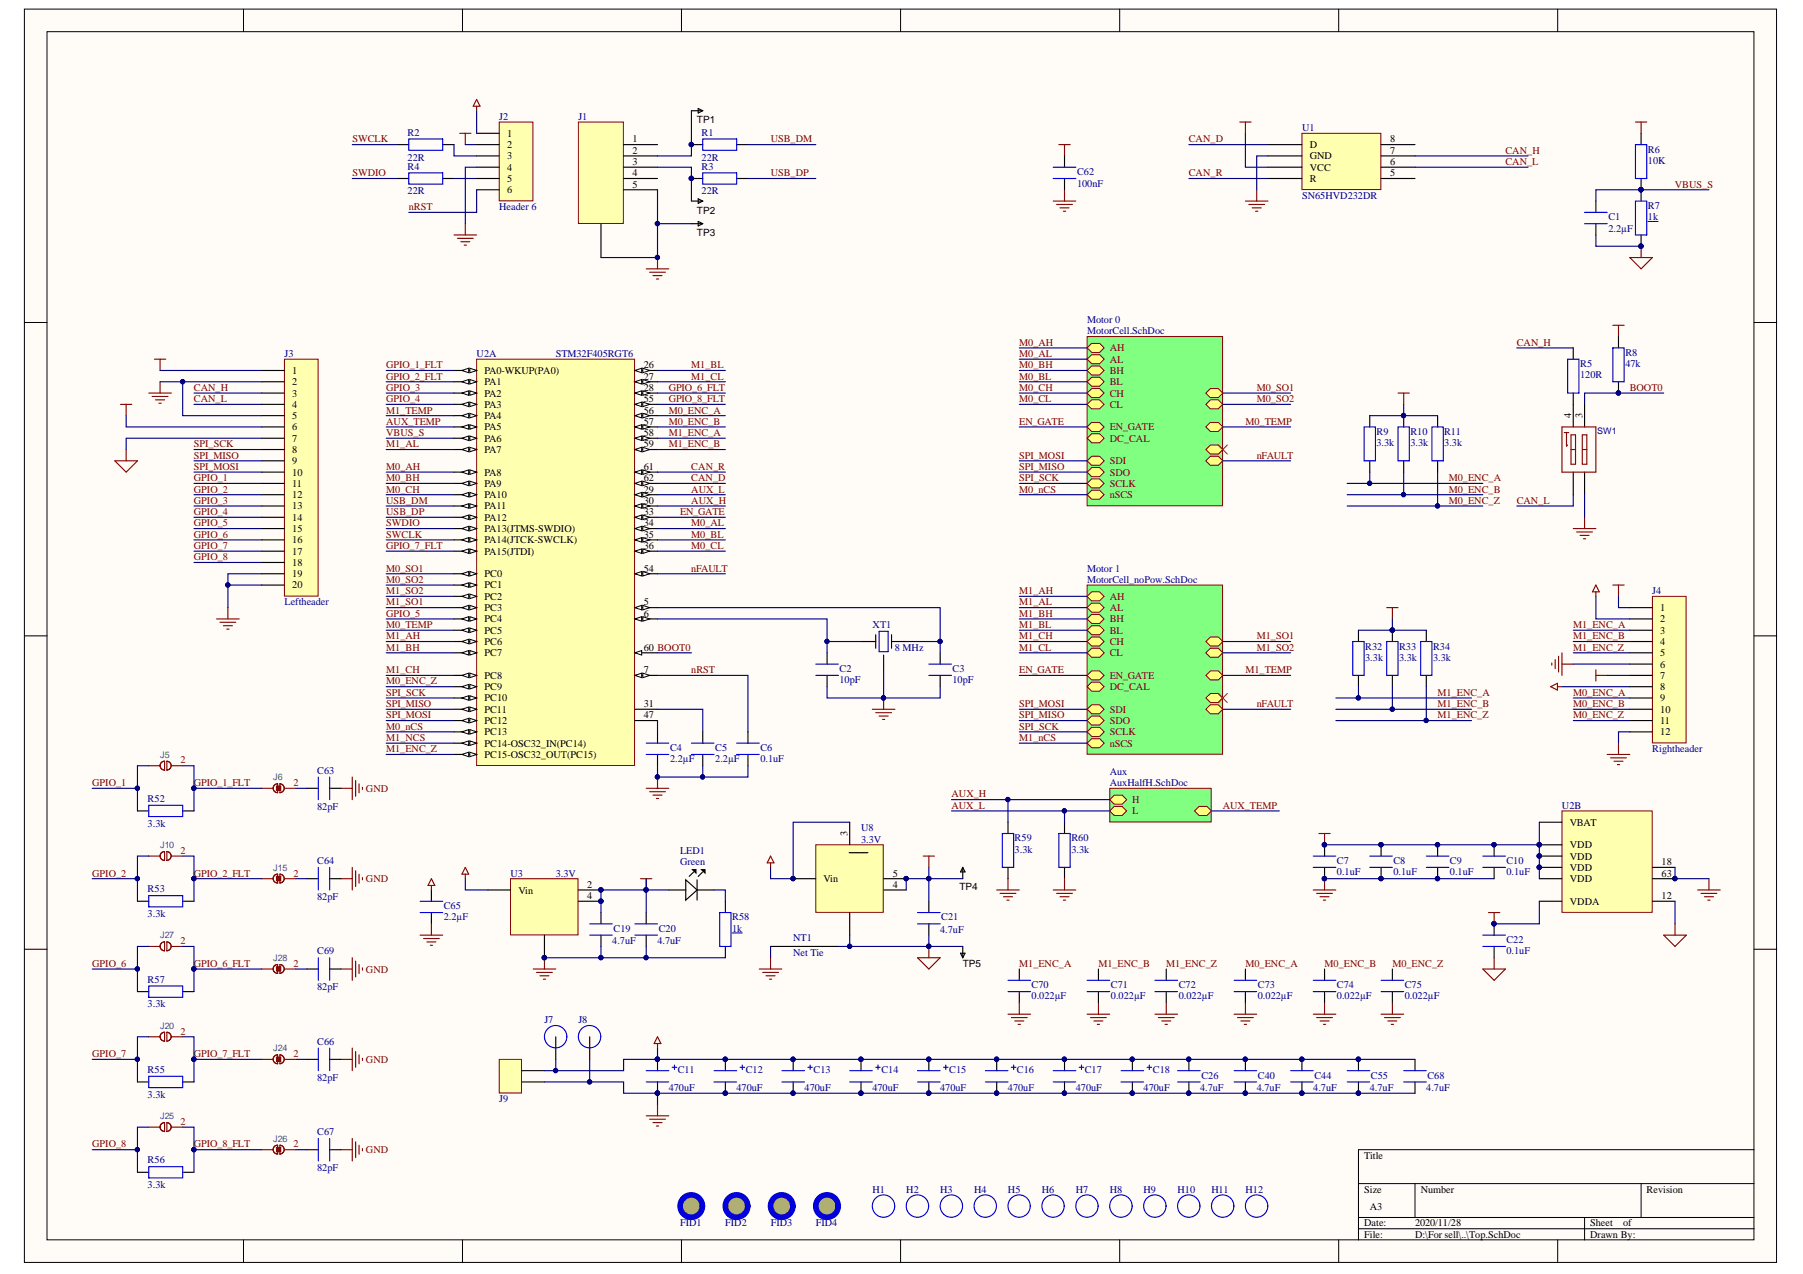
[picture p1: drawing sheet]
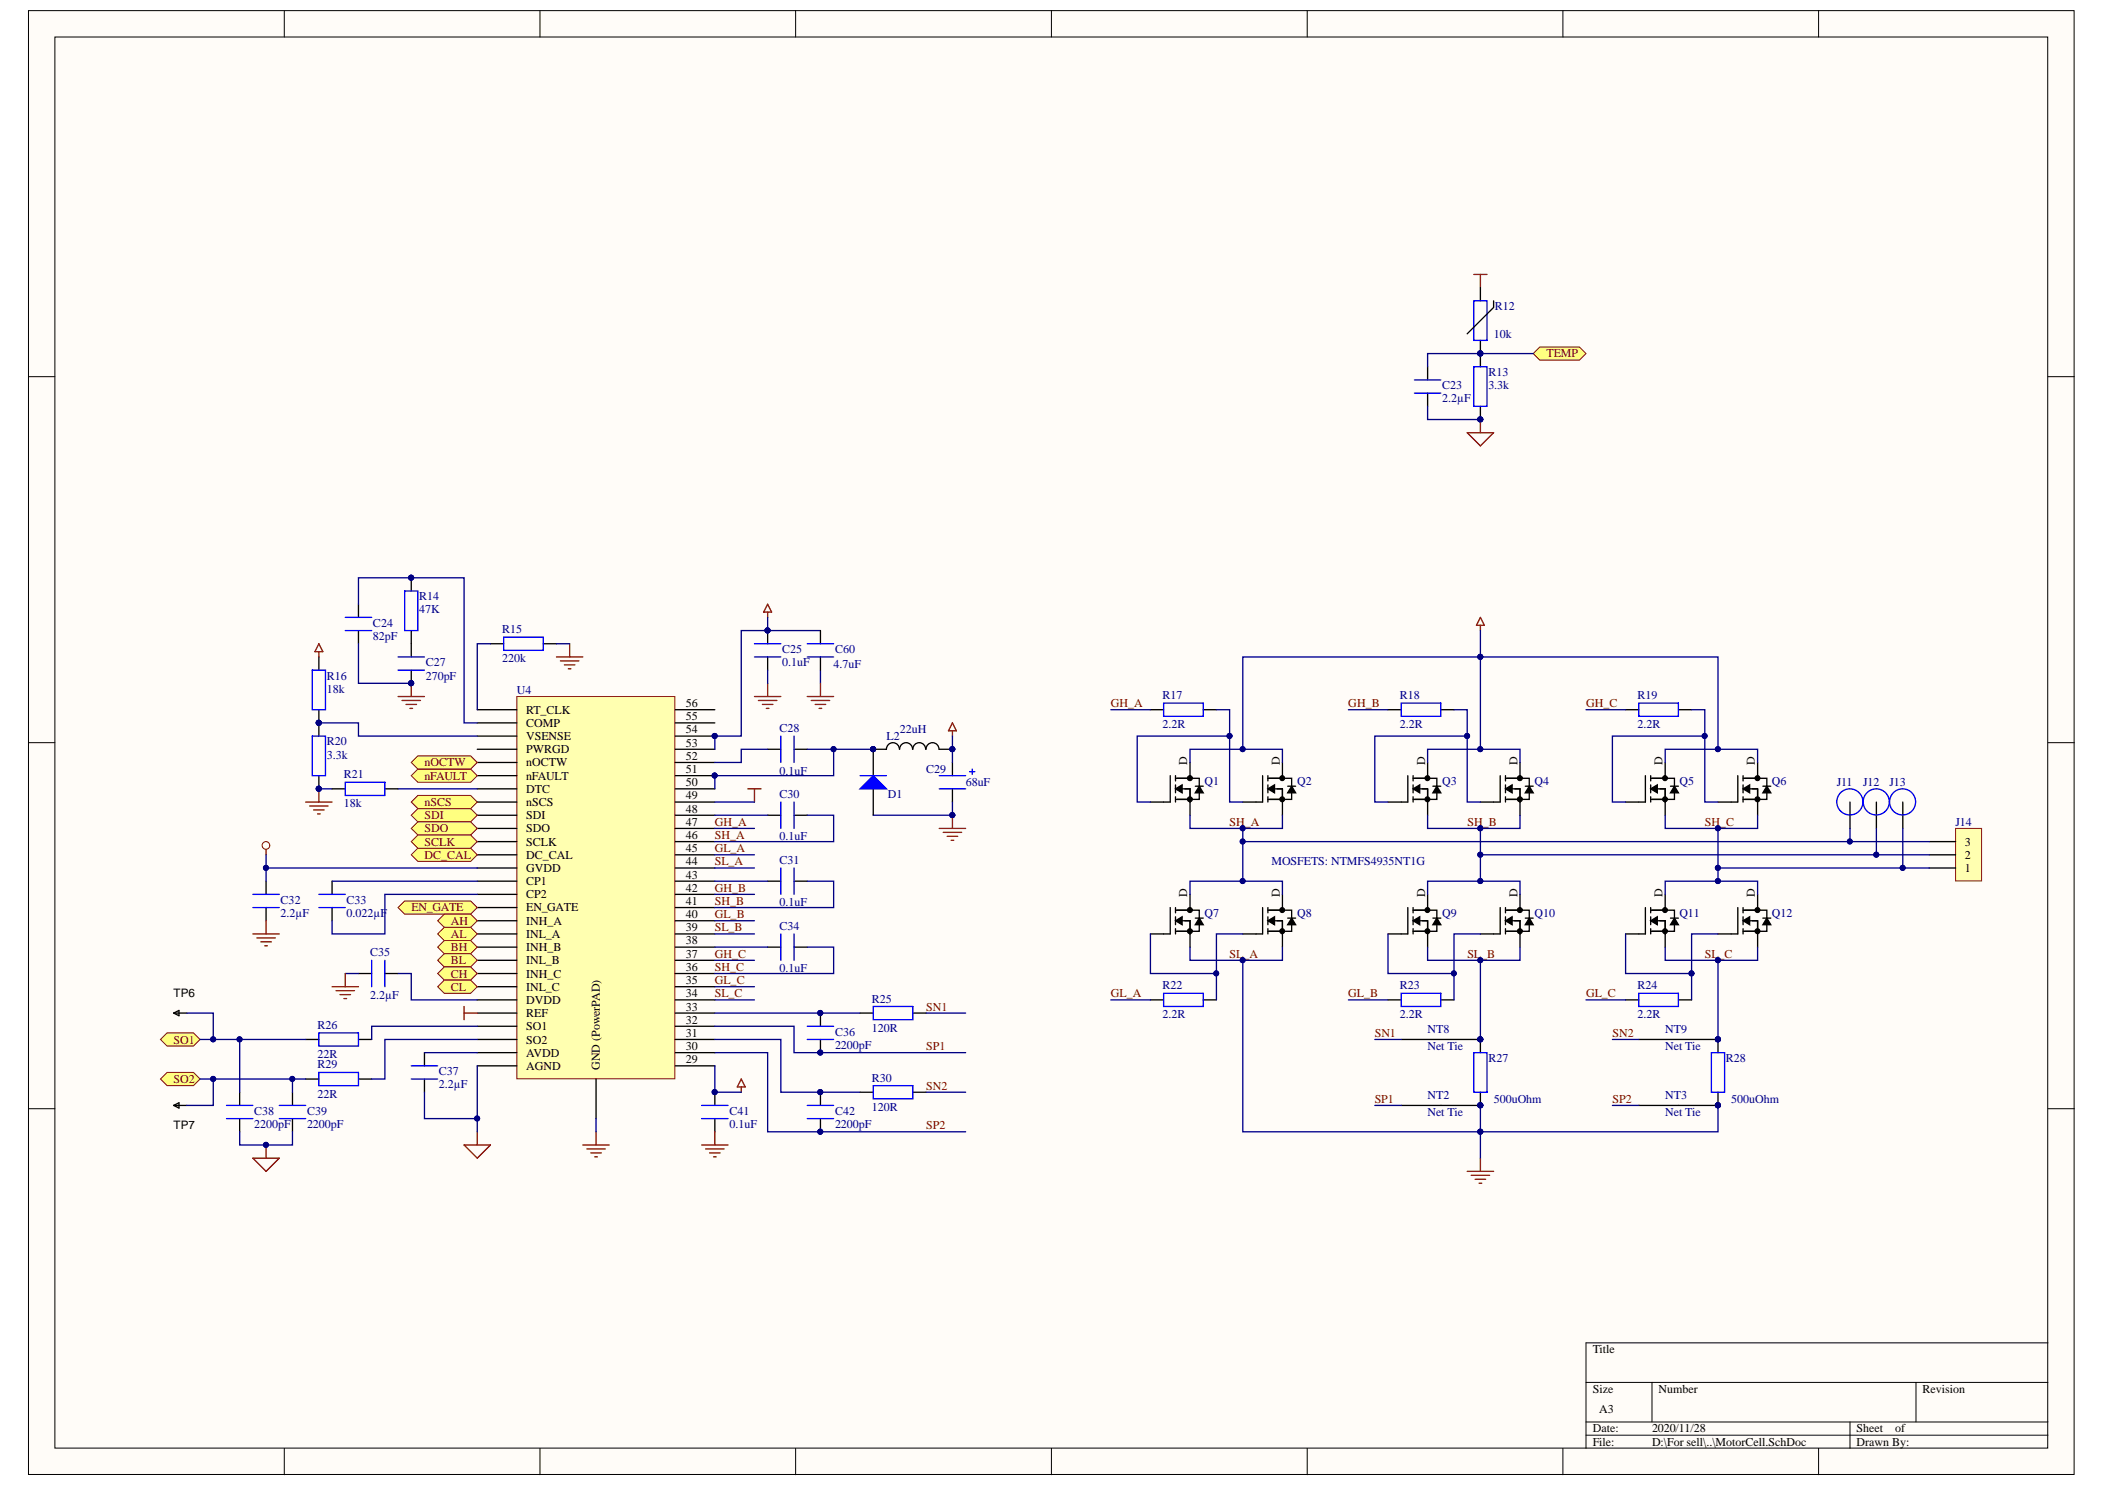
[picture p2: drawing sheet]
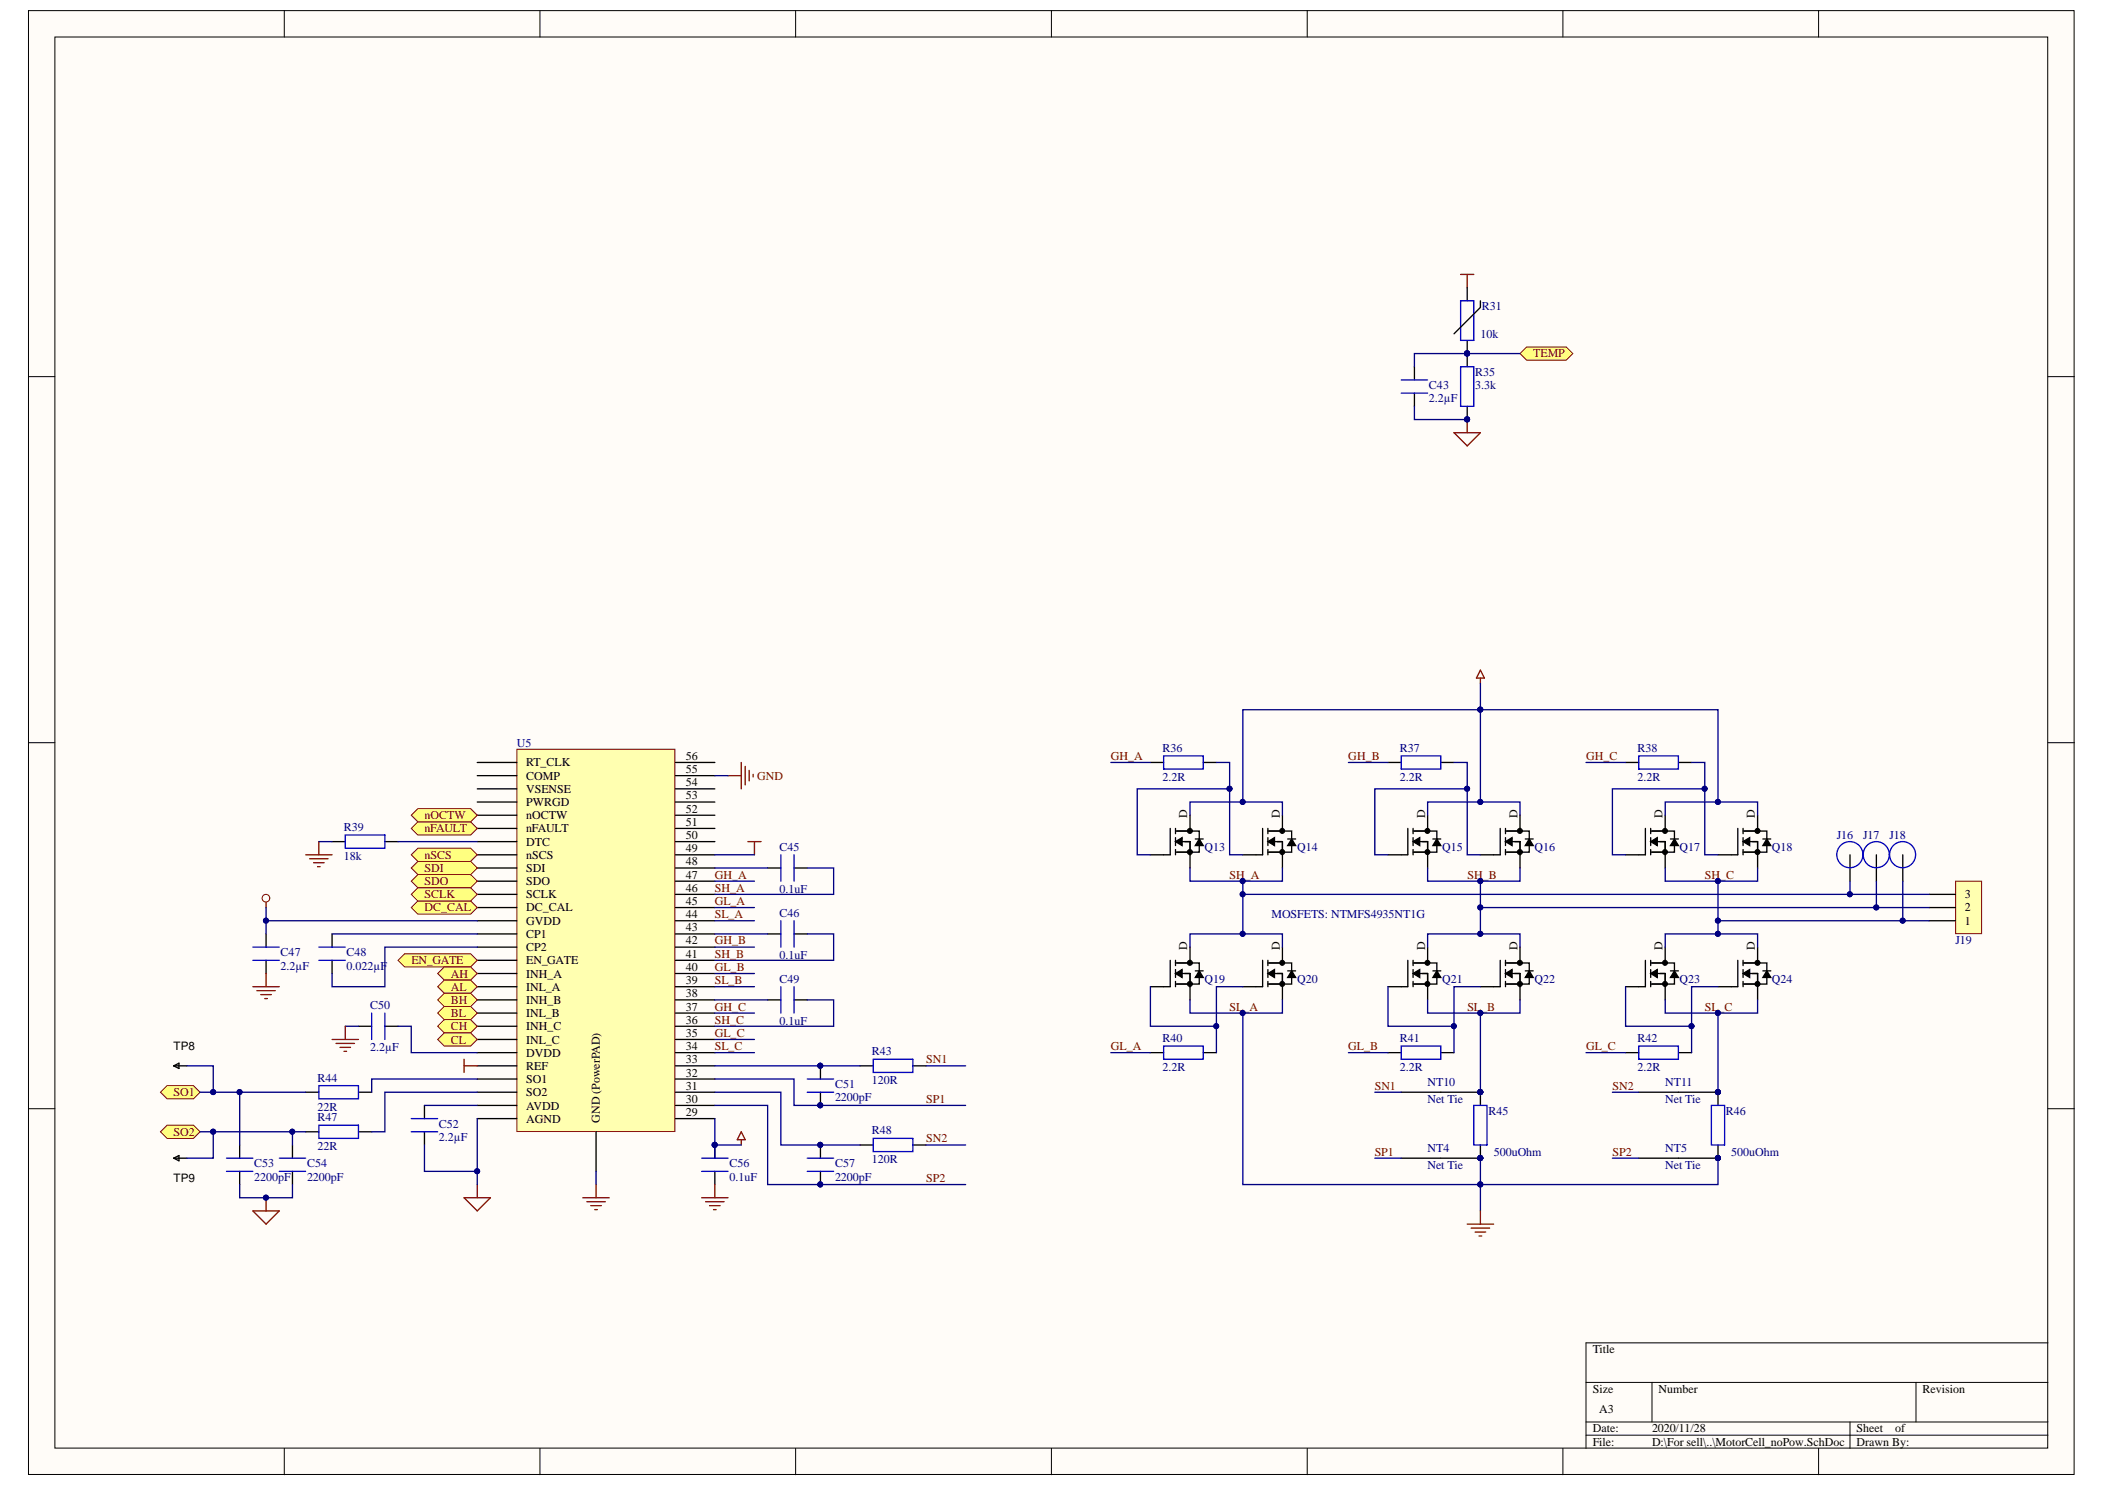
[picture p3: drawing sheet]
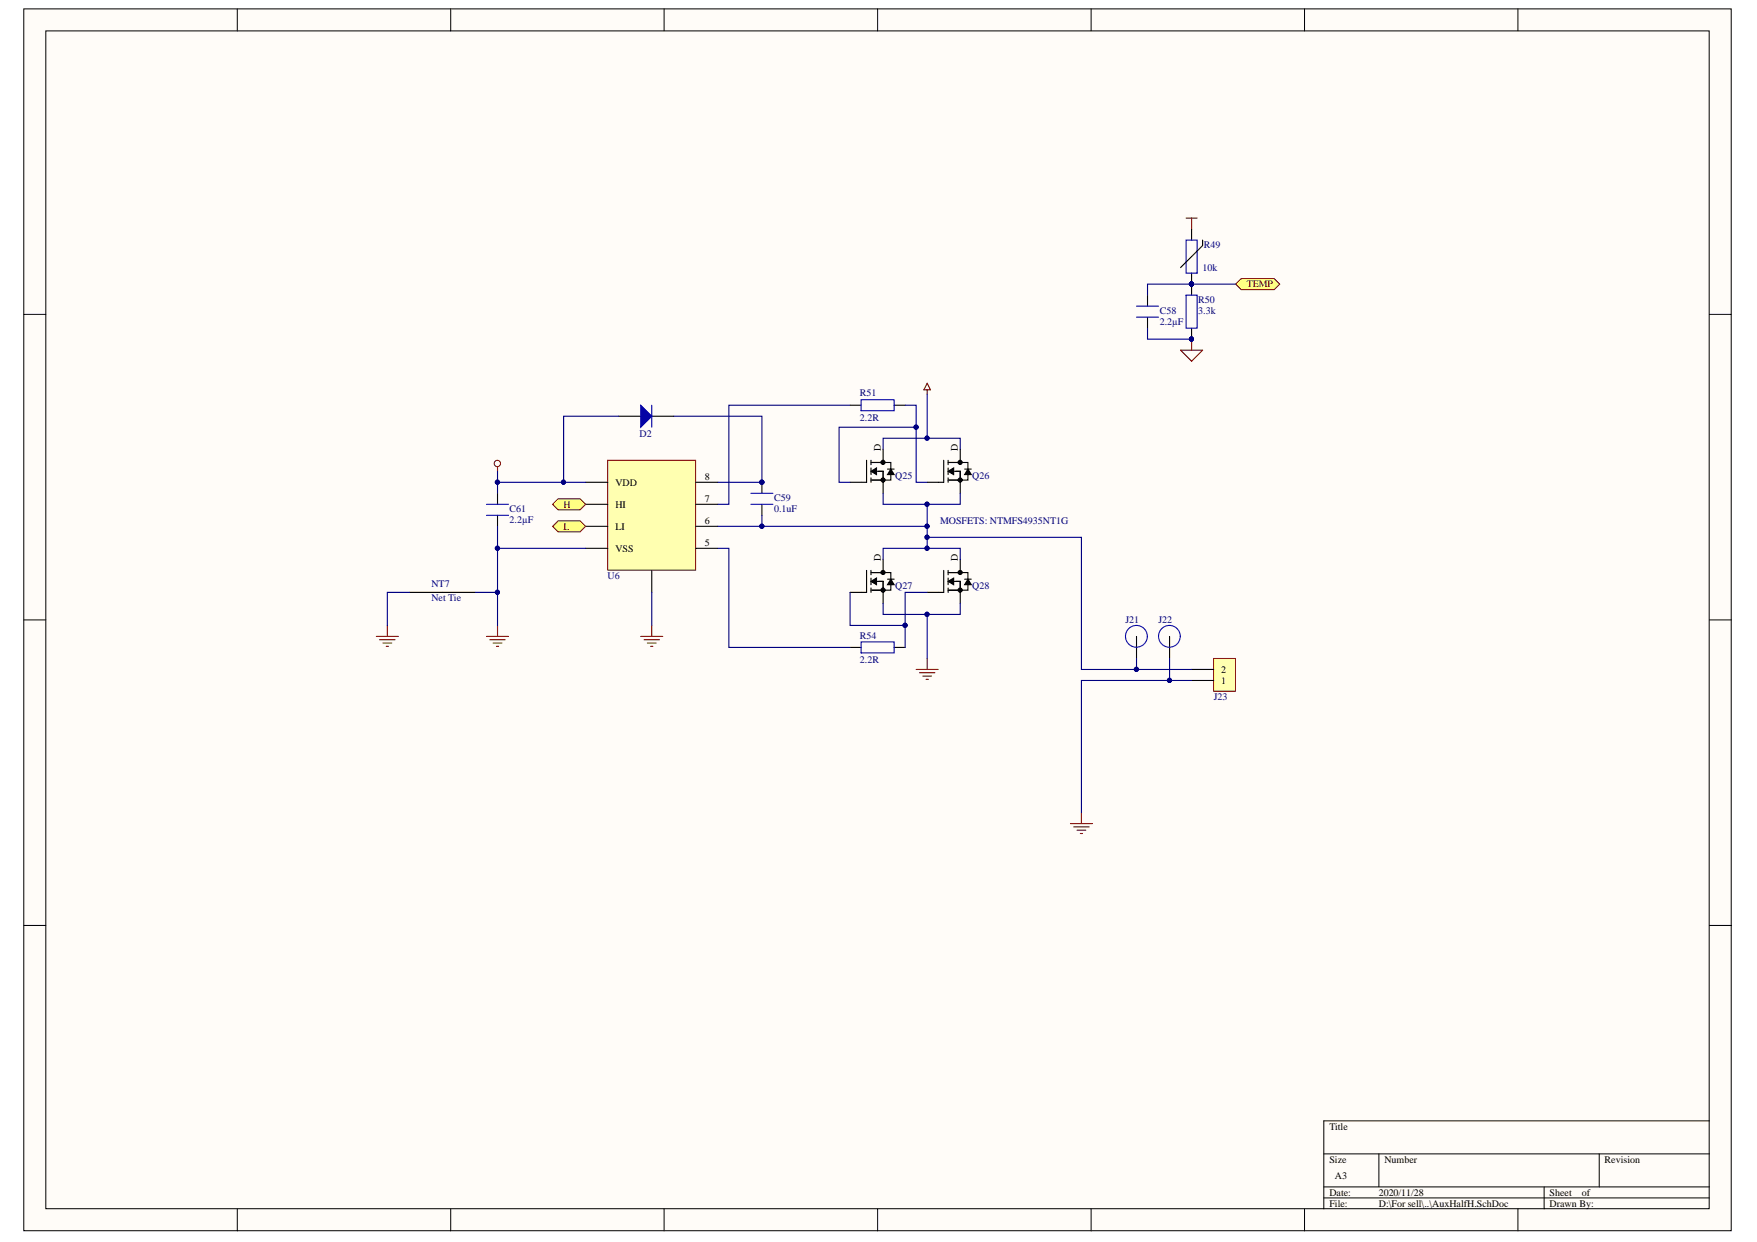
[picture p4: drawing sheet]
# Altium project two_ax_PCB.PrjPcb
4 sheets, 239 parts. Net scope: hierarchical (ports join the sheet entries above them; power ports are global).
Board file: PCB.PcbDoc
Sheets:
  Top.SchDoc
    Motor 0 = MotorCell.SchDoc
    Motor 1 = MotorCell_noPow.SchDoc
    Aux = AuxHalfH.SchDoc

## Sheet Top.SchDoc
size A3; SheetNumber: 1

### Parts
C1  2.2µF  [CAPC1608X09L]
C2  10pF  [CAPC1608X09L]
C3  10pF  [CAPC1608X09L]
C4  2.2µF  [CAPC1608X09L]
C5  2.2µF  [CAPC1608X09L]
C6  0.1uF  [CAPC1608X09L]
C7  0.1uF  [CAPC1608X09L]
C8  0.1uF  [CAPC1608X09L]
C9  0.1uF  [CAPC1608X09L]
C10  0.1uF  [CAPC1608X09L]
C11  470uF  [CAP_ELEC_SIZE_G]
C12  470uF  [CAP_ELEC_SIZE_G]
C13  470uF  [CAP_ELEC_SIZE_G]
C14  470uF  [CAP_ELEC_SIZE_G]
C15  470uF  [CAP_ELEC_SIZE_G]
C16  470uF  [CAP_ELEC_SIZE_G]
C17  470uF  [CAP_ELEC_SIZE_G]
C18  470uF  [CAP_ELEC_SIZE_G]
C19  4.7uF  [CAPC2012X09N]
C20  4.7uF  [CAPC2012X09N]
C21  4.7uF  [CAPC2012X09N]
C22  0.1uF  [CAPC1608X09L]
C26  4.7uF  [CAPC2012X09N]
C40  4.7uF  [CAPC2012X09N]
C44  4.7uF  [CAPC2012X09N]
C55  4.7uF  [CAPC2012X09N]
C62  value 100nF  [1608[0603]]  (hidden comment: MC0603B104K160CT)
C63  82pF  [CAPC1608X09L]
C64  82pF  [CAPC1608X09L]
C65  2.2µF  [CAPC1608X09L]
C66  82pF  [CAPC1608X09L]
C67  82pF  [CAPC1608X09L]
C68  4.7uF  [CAPC2012X09N]
C69  82pF  [CAPC1608X09L]
C70  0.022µF  [CAPC1608X09L]
C71  0.022µF  [CAPC1608X09L]
C72  0.022µF  [CAPC1608X09L]
C73  0.022µF  [CAPC1608X09L]
C74  0.022µF  [CAPC1608X09L]
C75  0.022µF  [CAPC1608X09L]
FID1  FIDUCIAL  [FIDUCIAL]  (value not drawn)
FID2  FIDUCIAL  [FIDUCIAL]  (value not drawn)
FID3  FIDUCIAL  [FIDUCIAL]  (value not drawn)
FID4  FIDUCIAL  [FIDUCIAL]  (value not drawn)
H1  (no value)  [M3 Hole]
H2  (no value)  [M3 Hole]
H3  (no value)  [M3 Hole]
H4  (no value)  [M3 Hole]
H5  (no value)  [M3 Hole]
H6  (no value)  [M3 Hole]
H7  (no value)  [M3 Hole]
H8  (no value)  [M3 Hole]
H9  (no value)  [M3 Hole]
H10  (no value)  [M3 Hole]
H11  (no value)  [M3 Hole]
H12  (no value)  [M3 Hole]
J1  (no value)  [USB_0103594-0001LF]
J2  Header 6  [HDR1X6]
J3  Leftheader  [HDR1X20]
J4  Rightheader  [HDR1X12]
J5  SolderJumper_2_Open  [SOLDERJUMPER-2_P1.3MM_OPEN_PAD1.0X1.5MM]  (value not drawn)
J6  SolderJumper_2_Bridged  [SOLDERJUMPER-2_P1.3MM_BRIDGED_PAD1.0X1.5MM]  (value not drawn)
J7  (no value)  [M3 Spade Hole]
J8  (no value)  [M3 Spade Hole]
J9  1868076  [1868076]  (value not drawn)
J10  SolderJumper_2_Open  [SOLDERJUMPER-2_P1.3MM_OPEN_PAD1.0X1.5MM]  (value not drawn)
J15  SolderJumper_2_Bridged  [SOLDERJUMPER-2_P1.3MM_BRIDGED_PAD1.0X1.5MM]  (value not drawn)
J20  SolderJumper_2_Open  [SOLDERJUMPER-2_P1.3MM_OPEN_PAD1.0X1.5MM]  (value not drawn)
J24  SolderJumper_2_Bridged  [SOLDERJUMPER-2_P1.3MM_BRIDGED_PAD1.0X1.5MM]  (value not drawn)
J25  SolderJumper_2_Open  [SOLDERJUMPER-2_P1.3MM_OPEN_PAD1.0X1.5MM]  (value not drawn)
J26  SolderJumper_2_Bridged  [SOLDERJUMPER-2_P1.3MM_BRIDGED_PAD1.0X1.5MM]  (value not drawn)
J27  SolderJumper_2_Open  [SOLDERJUMPER-2_P1.3MM_OPEN_PAD1.0X1.5MM]  (value not drawn)
J28  SolderJumper_2_Bridged  [SOLDERJUMPER-2_P1.3MM_BRIDGED_PAD1.0X1.5MM]  (value not drawn)
LED1  Green  [LED-0603-GREEN]
NT1  (no value)  [NetTie_2mm]  (net tie, no BOM)
R1  22R  [RESC1608X55N]
R2  22R  [RESC1608X55N]
R3  22R  [RESC1608X55N]
R4  22R  [RESC1608X55N]
R5  120R  [RESC1608X55N]
R6  10K  [RESC1608X55N]
R7  1k  [RESC1608X55N]
R8  47k  [RESC1608X55N]
R9  3.3k  [RESC1608X55N]
R10  3.3k  [RESC1608X55N]
R11  3.3k  [RESC1608X55N]
R32  3.3k  [RESC1608X55N]
R33  3.3k  [RESC1608X55N]
R34  3.3k  [RESC1608X55N]
R52  3.3k  [RESC1608X55N]
R53  3.3k  [RESC1608X55N]
R55  3.3k  [RESC1608X55N]
R56  3.3k  [RESC1608X55N]
R57  3.3k  [RESC1608X55N]
R58  1k  [RESC1608X55N]
R59  3.3k  [RESC1608X55N]
R60  3.3k  [RESC1608X55N]
SW1  DSHP02TSGET  [SW-SMD_4P_DSHP02TSGET]  (value not drawn)
TP1  TESTPOINT  [TP-R60]  (value not drawn)  (no BOM)
TP2  TESTPOINT  [TP-R60]  (value not drawn)  (no BOM)
TP3  TESTPOINT  [TP-R60]  (value not drawn)  (no BOM)
TP4  TESTPOINT  [TP-R30]  (value not drawn)  (no BOM)
TP5  TESTPOINT  [TP-R30]  (value not drawn)  (no BOM)
U1  Manufacturer Part Number: SN65HVD232DR  [SOIC127P600X175-8N]  (hidden comment: SN65HVD232D)
U2  (no value)  [STM-LQFP64_N]  (parts A,B of 2)
U3  3.3V  [SOT223]
U8  3.3V  [SOT23-5]
XT1  8 MHz  [DFN220P320X110-4N]

### Sub-sheets
Aux = AuxHalfH.SchDoc: H, L, TEMP
Motor 0 = MotorCell.SchDoc: nFAULT, nOCTW, EN_GATE, DC_CAL, SDI, SDO, SCLK, nSCS, SO1, SO2, AH, AL, BH, BL, CH, CL, TEMP
Motor 1 = MotorCell_noPow.SchDoc: nFAULT, nOCTW, EN_GATE, DC_CAL, SDI, SDO, SCLK, nSCS, SO1, SO2, AH, AL, BH, BL, CH, CL, TEMP

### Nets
5V: C65.2 J2.1 J4.2 J4.8 U3.3(Vin) U8.1(Vin) U8.3(ON/~{OFF})
AGND: C1.1 C21.1 C22.2 J3.7 NT1.2 R7.1 TP5.1 U2.12(VSSA) U8.2(GND)
AVCC: C21.2 C22.1 J3.6 TP4.1 U2.13(VDDA) U8.4(N/C) U8.5(Vout)
DCBUS: C11.1 C12.1 C13.1 C14.1 C15.1 C16.1 C17.1 C18.1 C26.2 C40.2 C44.2 C55.2 C68.2 J7.1 J9.2 R6.2
GND: C2.2 C3.2 C4.1 C5.1 C6.1 C7.2 C8.2 C9.2 C10.2 C19.1 C20.1 C62.1 C63.2 C64.2 C65.1 C66.2 C67.2 C69.2 C70.2 C71.2 C72.2 C73.2 C74.2 C75.2 J1.5(GND) J1.SH(SHIELD) J2.4 J3.2 J3.5 J3.19 J3.20 J4.6 J4.12 NT1.1 R58.2 R59.2 R60.2 SW1.2(A2) TP3.1 U1.2(GND) U2.18(VSS) U2.63(VSS) U3.1(GND) XT1.G
PGND: C11.2 C12.2 C13.2 C14.2 C15.2 C16.2 C17.2 C18.2 C26.1 C40.1 C44.1 C55.1 C68.1 J8.1 J9.1
VCC: C7.1 C8.1 C9.1 C10.1 C19.2 C20.2 C62.2 J2.2 J3.1 J4.1 J4.7 LED1.A R8.1 R9.2 R10.2 R11.2 R32.1 R33.1 R34.1 U1.3(VCC) U2.1(VBAT) U2.19(VDD) U2.32(VDD) U2.48(VDD) U2.64(VDD) U3.2(Vout) U3.4(Vout_(tab))
AUX_H: R59.1 U2.30(PB11) ; sheet Aux/H
AUX_L: R60.1 U2.29(PB10) ; sheet Aux/L
AUX_TEMP: U2.21(PA5) ; sheet Aux/TEMP
BOOT0: R8.2 SW1.3(B2) U2.60(BOOT0)  [project net BOOT0_1]
CAN_D: U1.1(D) U2.62(PB9)  [project net CAN_D_1]
CAN_H: J3.3 R5.2 U1.7(CANH)  [project net CAN_H_1]
CAN_L: J3.4 SW1.1(A1) U1.6(CANL)  [project net CAN_L_1]
CAN_R: U1.4(R) U2.61(PB8)  [project net CAN_R_1]
EN_GATE: U2.33(PB12) ; sheet Motor 0/EN_GATE, sheet Motor 1/EN_GATE
GPIO_1: J3.11 J5.1(A) R52.1  [project net GPIO_1_1]
GPIO_1_FLT: J5.2(B) J6.1(A) R52.2 U2.14(PA0-WKUP(PA0))  [project net GPIO_1_FLT_1]
GPIO_2: J3.12 J10.1(A) R53.1  [project net GPIO_2_1]
GPIO_2_FLT: J10.2(B) J15.1(A) R53.2 U2.15(PA1)  [project net GPIO_2_FLT_1]
GPIO_3: J3.13 U2.16(PA2)  [project net GPIO_3_1]
GPIO_4: J3.14 U2.17(PA3)  [project net GPIO_4_1]
GPIO_5: J3.15 U2.24(PC4)  [project net GPIO_5_1]
GPIO_6: J3.16 J27.1(A) R57.1  [project net GPIO_6_1]
GPIO_6_FLT: J27.2(B) J28.1(A) R57.2 U2.28(PB2-BOOT1(PB2))  [project net GPIO_6_FLT_1]
GPIO_7: J3.17 J20.1(A) R55.1  [project net GPIO_7_1]
GPIO_7_FLT: J20.2(B) J24.1(A) R55.2 U2.50(PA15(JTDI))  [project net GPIO_7_FLT_1]
GPIO_8: J3.18 J25.1(A) R56.1  [project net GPIO_8_1]
GPIO_8_FLT: J25.2(B) J26.1(A) R56.2 U2.55(PB3(JTDO/TRACESWO))  [project net GPIO_8_FLT_1]
M0_AH: U2.41(PA8) ; sheet Motor 0/AH
M0_AL: U2.34(PB13) ; sheet Motor 0/AL
M0_BH: U2.42(PA9) ; sheet Motor 0/BH
M0_BL: U2.35(PB14) ; sheet Motor 0/BL
M0_CH: U2.43(PA10) ; sheet Motor 0/CH
M0_CL: U2.36(PB15) ; sheet Motor 0/CL
M0_ENC_A: C73.1 J4.9 R9.1 U2.56(PB4(NJTRST))  [project net M0_ENC_A_1]
M0_ENC_B: C74.1 J4.10 R10.1 U2.57(PB5)  [project net M0_ENC_B_1]
M0_ENC_Z: C75.1 J4.11 R11.1 U2.40(PC9)  [project net M0_ENC_Z_1]
M0_nCS: U2.2(PC13) ; sheet Motor 0/nSCS
M0_SO1: U2.8(PC0) ; sheet Motor 0/SO1
M0_SO2: U2.9(PC1) ; sheet Motor 0/SO2
M0_TEMP: U2.25(PC5) ; sheet Motor 0/TEMP
M1_AH: U2.37(PC6) ; sheet Motor 1/AH
M1_AL: U2.23(PA7) ; sheet Motor 1/AL
M1_BH: U2.38(PC7) ; sheet Motor 1/BH
M1_BL: U2.26(PB0) ; sheet Motor 1/BL
M1_CH: U2.39(PC8) ; sheet Motor 1/CH
M1_CL: U2.27(PB1) ; sheet Motor 1/CL
M1_ENC_A: C70.1 J4.3 R32.2 U2.58(PB6)  [project net M1_ENC_A_1]
M1_ENC_B: C71.1 J4.4 R33.2 U2.59(PB7)  [project net M1_ENC_B_1]
M1_ENC_Z: C72.1 J4.5 R34.2 U2.4(PC15-OSC32_OUT(PC15))  [project net M1_ENC_Z_1]
M1_nCS: U2.3(PC14-OSC32_IN(PC14)) ; sheet Motor 1/nSCS
M1_SO1: U2.11(PC3) ; sheet Motor 1/SO1
M1_SO2: U2.10(PC2) ; sheet Motor 1/SO2
M1_TEMP: U2.20(PA4) ; sheet Motor 1/TEMP
nFAULT: U2.54(PD2) ; sheet Motor 0/nFAULT, sheet Motor 1/nFAULT
nRST: C6.2 J2.6 U2.7(NRST)  [project net nRST_1]
SPI_MISO: J3.9 U2.52(PC11) ; sheet Motor 0/SDO, sheet Motor 1/SDO
SPI_MOSI: J3.10 U2.53(PC12) ; sheet Motor 0/SDI, sheet Motor 1/SDI
SPI_SCK: J3.8 U2.51(PC10) ; sheet Motor 0/SCLK, sheet Motor 1/SCLK
SWCLK: R2.2 U2.49(PA14(JTCK-SWCLK))  [project net SWCLK_1]
SWDIO: R4.2 U2.46(PA13(JTMS-SWDIO))  [project net SWDIO_1]
USB_DM: R1.1 U2.44(PA11)  [project net USB_DM_1]
USB_DP: R3.1 U2.45(PA12)  [project net USB_DP_1]
VBUS_S: C1.2 R6.1 R7.2 U2.22(PA6)  [project net VBUS_S_1]
NetC2_1: C2.1 U2.6(PH1-OSC_OUT(PH1)) XT1.1
NetC3_1: C3.1 U2.5(PH0-OSC_IN(PH0)) XT1.3
NetC4_2: C4.2 U2.47(VCAP_2)
NetC5_2: C5.2 U2.31(VCAP_1)
NetC63_1: C63.1 J6.2(A)
NetC64_1: C64.1 J15.2(A)
NetC66_1: C66.1 J24.2(A)
NetC67_1: C67.1 J26.2(A)
NetC69_1: C69.1 J28.2(A)
NetJ1_2: J1.2(D-) R1.2 TP1.1
NetJ1_3: J1.3(D+) R3.2 TP2.1
NetJ2_3: J2.3 R2.1
NetJ2_5: J2.5 R4.1
NetLED1_K: LED1.K R58.1
NetR5_1: R5.1 SW1.4(B1)

Not connected (* = marked no-connect by the designer): J1 1(VCC) 4(ID); U1 5(NC) 8(NC)

## Sheet MotorCell.SchDoc
size A3; SheetNumber: 2

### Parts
C23  2.2µF  [CAPC1608X09L]
C24  82pF  [CAPC1608X09L]
C25  0.1uF  [CAPC1608X09L]
C27  270pF  [CAPC1608X09L]
C28  0.1uF  [CAPC1608X09L]
C29  68uF  [CAPCP6032X28N]
C30  0.1uF  [CAPC1608X09L]
C31  0.1uF  [CAPC1608X09L]
C32  2.2µF  [CAPC1608X09L]
C33  0.022µF  [CAPC1608X09L]
C34  0.1uF  [CAPC1608X09L]
C35  2.2µF  [CAPC1608X09L]
C36  2200pF  [CAPC1608X09L]
C37  2.2µF  [CAPC1608X09L]
C38  2200pF  [CAPC1608X09L]
C39  2200pF  [CAPC1608X09L]
C41  0.1uF  [CAPC1608X09L]
C42  2200pF  [CAPC1608X09L]
C60  4.7uF  [CAPC2012X09N]
D1  (no value)  [DIOM2717X10N]
J11  (no value)  [M3 Spade Hole]
J12  (no value)  [M3 Spade Hole]
J13  (no value)  [M3 Spade Hole]
J14  1704936  [1704936]  (value not drawn)
L2  22uH  [INDC6060X28N]
NT2  0.25mm  [NetTie_0.25mm]  (value not drawn)  (net tie, no BOM)
NT3  0.25mm  [NetTie_0.25mm]  (value not drawn)  (net tie, no BOM)
NT8  0.25mm  [NetTie_0.25mm]  (value not drawn)  (net tie, no BOM)
NT9  0.25mm  [NetTie_0.25mm]  (value not drawn)  (net tie, no BOM)
Q1  (no value)  [SO8FL]
Q2  FILL_FOOTPRINT  [SO8FL_FILL]  (value not drawn)
Q3  (no value)  [SO8FL]
Q4  FILL_FOOTPRINT  [SO8FL_FILL]  (value not drawn)
Q5  (no value)  [SO8FL]
Q6  FILL_FOOTPRINT  [SO8FL_FILL]  (value not drawn)
Q7  (no value)  [SO8FL]
Q8  (no value)  [SO8FL]
Q9  (no value)  [SO8FL]
Q10  (no value)  [SO8FL]
Q11  (no value)  [SO8FL]
Q12  (no value)  [SO8FL]
R12  10k  [RESC1005X40N]
R13  3.3k  [RESC1608X55N]
R14  47K  [RESC1608X55N]
R15  220k  [RESC1608X55N]
R16  18k  [RESC1608X55N]
R17  2.2R  [RESC1608X55N]
R18  2.2R  [RESC1608X55N]
R19  2.2R  [RESC1608X55N]
R20  3.3k  [RESC1608X55N]
R21  18k  [RESC1608X55N]
R22  2.2R  [RESC1608X55N]
R23  2.2R  [RESC1608X55N]
R24  2.2R  [RESC1608X55N]
R25  120R  [RESC1608X55N]
R26  22R  [RESC1608X55N]
R27  500uOhm  [RESC6432X09N]
R28  500uOhm  [RESC6432X09N]
R29  22R  [RESC1608X55N]
R30  120R  [RESC1608X55N]
TP6  TESTPOINT  [TP-R30]  (value not drawn)  (no BOM)
TP7  TESTPOINT  [TP-R30]  (value not drawn)  (no BOM)
U4  (no value)  [TSSOP50P810X120_HS-57N]

### Ports
AH, AL, BH, BL, CH, CL, DC_CAL, EN_GATE, nFAULT, nOCTW, nSCS, SCLK, SDI, SDO, SO1, SO2, TEMP

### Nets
5V: C29.1 L2.2 R16.1
AGND: C23.1 C37.1 C38.2 C39.2 R13.2 U4.28(AGND)
AVCC: R12.2 U4.24(REF)
DCBUS: C25.1 C41.1 C60.2 Q1.D Q2.D Q3.D Q4.D Q5.D Q6.D U4.29(PVDD1) U4.53(PVDD2) U4.54(PVDD2)
GND: C24.2 C25.2 C27.2 C29.2 C32.1 C35.1 C41.2 C60.1 D1.A R15.2 R20.2 R21.2 U4.57(GND_(PowerPAD))
GVDD: C32.2 U4.13(GVDD)
PGND: NT2.2 NT3.2 Q7.S Q8.S R27.1 R28.1 U4.44(SL_A)  [also labelled SL_A]
VCC: U4.49(VDD_SPI)
EN_GATE: U4.16(EN_GATE) ; port EN_GATE
GH_A: R17.2 U4.47(GH_A)  [project net GH_A_2]
GH_B: R18.2 U4.42(GH_B)  [project net GH_B_2]
GH_C: R19.2 U4.37(GH_C)  [project net GH_C_2]
GL_A: R22.2 U4.45(GL_A)  [project net GL_A_2]
GL_B: R23.2 U4.40(GL_B)  [project net GL_B_2]
GL_C: R24.2 U4.35(GL_C)  [project net GL_C_2]
M0_AH: U4.17(INH_A) ; port AH
M0_AL: U4.18(INL_A) ; port AL
M0_BH: U4.19(INH_B) ; port BH
M0_BL: U4.20(INL_B) ; port BL
M0_CH: U4.21(INH_C) ; port CH
M0_CL: U4.22(INL_C) ; port CL
M0_nCS: U4.8(nSCS) ; port nSCS
M0_SO1: C38.1 R26.2 TP6.1 ; port SO1
M0_SO2: C39.1 R29.2 TP7.1 ; port SO2
M0_TEMP: C23.2 R12.1 R13.1 ; port TEMP
nFAULT: U4.6(nFAULT) ; port nFAULT
SH_A: C30.1 J11.1 J14.3 Q1.S Q2.S Q7.D Q8.D U4.46(SH_A)  [project net SH_A_2]
SH_B: C31.1 J12.1 J14.2 Q3.S Q4.S Q9.D Q10.D U4.41(SH_B)  [project net SH_B_2]
SH_C: C34.1 J13.1 J14.1 Q5.S Q6.S Q11.D Q12.D U4.36(SH_C)  [project net SH_C_2]
SL_B: NT8.2 Q9.S Q10.S R27.2 U4.39(SL_B)  [project net SL_B_2]
SL_C: NT9.2 Q11.S Q12.S R28.2 U4.34(SL_C)  [project net SL_C_2]
SN1: NT8.1 R25.1  [project net SN1_2]
SN2: NT9.1 R30.1  [project net SN2_2]
SP1: C36.2 NT2.1 U4.32(SP1)  [project net SP1_2]
SP2: C42.2 NT3.1 U4.30(SP2)  [project net SP2_2]
SPI_MISO: U4.10(SDO) ; port SDO
SPI_MOSI: U4.9(SDI) ; port SDI
SPI_SCK: U4.11(SCLK) ; port SCLK
NetC24_1: C24.1 R14.1 U4.2(COMP)
NetC27_1: C27.1 R14.2
NetC28_1: C28.1 D1.K L2.1 U4.50(PH) U4.51(PH)
NetC28_2: C28.2 U4.52(BST_BK)
NetC30_2: C30.2 U4.48(BST_A)
NetC31_2: C31.2 U4.43(BST_B)
NetC33_1: C33.1 U4.14(CP1)
NetC33_2: C33.2 U4.15(CP2)
NetC34_2: C34.2 U4.38(BST_C)
NetC35_2: C35.2 U4.23(DVDD)
NetC36_1: C36.1 R25.2 U4.33(SN1)
NetC37_2: C37.2 U4.27(AVDD)
NetC42_1: C42.1 R30.2 U4.31(SN2)
NetQ1_G: Q1.G Q2.G R17.1
NetQ3_G: Q3.G Q4.G R18.1
NetQ5_G: Q5.G Q6.G R19.1
NetQ7_G: Q7.G Q8.G R22.1
NetQ9_G: Q9.G Q10.G R23.1
NetQ11_G: Q11.G Q12.G R24.1
NetR15_1: R15.1 U4.1(RT_CLK)
NetR16_2: R16.2 R20.1 U4.3(VSENSE)
NetR21_1: R21.1 U4.7(DTC)
NetR26_1: R26.1 U4.25(SO1)
NetR29_1: R29.1 U4.26(SO2)
NetU4_5: U4.5(nOCTW) ; port nOCTW
NetU4_12: U4.12(DC_CAL) ; port DC_CAL

Not connected (* = marked no-connect by the designer): U4 4(PWRGD) 55(EN_BUCK) 56(SS_TR)

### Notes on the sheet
- MOSFETS: NTMFS4935NT1G

## Sheet MotorCell_noPow.SchDoc
size A3; SheetNumber: 3

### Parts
C43  2.2µF  [CAPC1608X09L]
C45  0.1uF  [CAPC1608X09L]
C46  0.1uF  [CAPC1608X09L]
C47  2.2µF  [CAPC1608X09L]
C48  0.022µF  [CAPC1608X09L]
C49  0.1uF  [CAPC1608X09L]
C50  2.2µF  [CAPC1608X09L]
C51  2200pF  [CAPC1608X09L]
C52  2.2µF  [CAPC1608X09L]
C53  2200pF  [CAPC1608X09L]
C54  2200pF  [CAPC1608X09L]
C56  0.1uF  [CAPC1608X09L]
C57  2200pF  [CAPC1608X09L]
J16  (no value)  [M3 Spade Hole]
J17  (no value)  [M3 Spade Hole]
J18  (no value)  [M3 Spade Hole]
J19  1704936  [1704936]  (value not drawn)
NT4  0.25mm  [NetTie_0.25mm]  (value not drawn)  (net tie, no BOM)
NT5  0.25mm  [NetTie_0.25mm]  (value not drawn)  (net tie, no BOM)
NT10  0.25mm  [NetTie_0.25mm]  (value not drawn)  (net tie, no BOM)
NT11  0.25mm  [NetTie_0.25mm]  (value not drawn)  (net tie, no BOM)
Q13  (no value)  [SO8FL]
Q14  FILL_FOOTPRINT  [SO8FL_FILL]  (value not drawn)
Q15  (no value)  [SO8FL]
Q16  FILL_FOOTPRINT  [SO8FL_FILL]  (value not drawn)
Q17  (no value)  [SO8FL]
Q18  FILL_FOOTPRINT  [SO8FL_FILL]  (value not drawn)
Q19  (no value)  [SO8FL]
Q20  (no value)  [SO8FL]
Q21  (no value)  [SO8FL]
Q22  (no value)  [SO8FL]
Q23  (no value)  [SO8FL]
Q24  (no value)  [SO8FL]
R31  10k  [RESC1005X40N]
R35  3.3k  [RESC1608X55N]
R36  2.2R  [RESC1608X55N]
R37  2.2R  [RESC1608X55N]
R38  2.2R  [RESC1608X55N]
R39  18k  [RESC1608X55N]
R40  2.2R  [RESC1608X55N]
R41  2.2R  [RESC1608X55N]
R42  2.2R  [RESC1608X55N]
R43  120R  [RESC1608X55N]
R44  22R  [RESC1608X55N]
R45  500uOhm  [RESC6432X09N]
R46  500uOhm  [RESC6432X09N]
R47  22R  [RESC1608X55N]
R48  120R  [RESC1608X55N]
TP8  TESTPOINT  [TP-R30]  (value not drawn)  (no BOM)
TP9  TESTPOINT  [TP-R30]  (value not drawn)  (no BOM)
U5  (no value)  [TSSOP50P810X120_HS-57N]

### Ports
AH, AL, BH, BL, CH, CL, DC_CAL, EN_GATE, nFAULT, nOCTW, nSCS, SCLK, SDI, SDO, SO1, SO2, TEMP

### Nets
AGND: C43.1 C52.1 C53.2 C54.2 R35.2 U5.28(AGND)
AVCC: R31.2 U5.24(REF)
DCBUS: C56.1 Q13.D Q14.D Q15.D Q16.D Q17.D Q18.D U5.29(PVDD1)
GND: C47.1 C50.1 C56.2 R39.2 U5.55(EN_BUCK) U5.57(GND_(PowerPAD))
GVDD: C47.2 U5.13(GVDD)
PGND: NT4.2 NT5.2 Q19.S Q20.S R45.1 R46.1 U5.44(SL_A)  [also labelled SL_A]
VCC: U5.49(VDD_SPI)
EN_GATE: U5.16(EN_GATE) ; port EN_GATE
GH_A: R36.1 U5.47(GH_A)  [project net GH_A_3]
GH_B: R37.1 U5.42(GH_B)  [project net GH_B_3]
GH_C: R38.1 U5.37(GH_C)  [project net GH_C_3]
GL_A: R40.1 U5.45(GL_A)  [project net GL_A_3]
GL_B: R41.1 U5.40(GL_B)  [project net GL_B_3]
GL_C: R42.1 U5.35(GL_C)  [project net GL_C_3]
M1_AH: U5.17(INH_A) ; port AH
M1_AL: U5.18(INL_A) ; port AL
M1_BH: U5.19(INH_B) ; port BH
M1_BL: U5.20(INL_B) ; port BL
M1_CH: U5.21(INH_C) ; port CH
M1_CL: U5.22(INL_C) ; port CL
M1_nCS: U5.8(nSCS) ; port nSCS
M1_SO1: C53.1 R44.2 TP8.1 ; port SO1
M1_SO2: C54.1 R47.2 TP9.1 ; port SO2
M1_TEMP: C43.2 R31.1 R35.1 ; port TEMP
nFAULT: U5.6(nFAULT) ; port nFAULT
SH_A: C45.1 J16.1 J19.3 Q13.S Q14.S Q19.D Q20.D U5.46(SH_A)  [project net SH_A_3]
SH_B: C46.1 J17.1 J19.2 Q15.S Q16.S Q21.D Q22.D U5.41(SH_B)  [project net SH_B_3]
SH_C: C49.1 J18.1 J19.1 Q17.S Q18.S Q23.D Q24.D U5.36(SH_C)  [project net SH_C_3]
SL_B: NT10.2 Q21.S Q22.S R45.2 U5.39(SL_B)  [project net SL_B_3]
SL_C: NT11.2 Q23.S Q24.S R46.2 U5.34(SL_C)  [project net SL_C_3]
SN1: NT10.1 R43.1  [project net SN1_3]
SN2: NT11.1 R48.1  [project net SN2_3]
SP1: C51.2 NT4.1 U5.32(SP1)  [project net SP1_3]
SP2: C57.2 NT5.1 U5.30(SP2)  [project net SP2_3]
SPI_MISO: U5.10(SDO) ; port SDO
SPI_MOSI: U5.9(SDI) ; port SDI
SPI_SCK: U5.11(SCLK) ; port SCLK
NetC45_2: C45.2 U5.48(BST_A)
NetC46_2: C46.2 U5.43(BST_B)
NetC48_1: C48.1 U5.14(CP1)
NetC48_2: C48.2 U5.15(CP2)
NetC49_2: C49.2 U5.38(BST_C)
NetC50_2: C50.2 U5.23(DVDD)
NetC51_1: C51.1 R43.2 U5.33(SN1)
NetC52_2: C52.2 U5.27(AVDD)
NetC57_1: C57.1 R48.2 U5.31(SN2)
NetQ13_G: Q13.G Q14.G R36.2
NetQ15_G: Q15.G Q16.G R37.2
NetQ17_G: Q17.G Q18.G R38.2
NetQ19_G: Q19.G Q20.G R40.2
NetQ21_G: Q21.G Q22.G R41.2
NetQ23_G: Q23.G Q24.G R42.2
NetR39_1: R39.1 U5.7(DTC)
NetR44_1: R44.1 U5.25(SO1)
NetR47_1: R47.1 U5.26(SO2)
NetU5_5: U5.5(nOCTW) ; port nOCTW
NetU5_12: U5.12(DC_CAL) ; port DC_CAL

Not connected (* = marked no-connect by the designer): U5 1(RT_CLK) 2(COMP) 3(VSENSE) 4(PWRGD) 50(PH) 51(PH) 52(BST_BK) 53(PVDD2) 54(PVDD2) 56(SS_TR)

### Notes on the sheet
- MOSFETS: NTMFS4935NT1G

## Sheet AuxHalfH.SchDoc
size A3; SheetNumber: 4

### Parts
C58  2.2µF  [CAPC1608X09L]
C59  0.1uF  [CAPC1608X09L]
C61  2.2µF  [CAPC1608X09L]
D2  (no value)  [DIOM2717X10N]
J21  (no value)  [M3 Spade Hole]
J22  (no value)  [M3 Spade Hole]
J23  1868076  [1868076]  (value not drawn)
NT7  0.25mm  [NetTie_0.25mm]  (value not drawn)  (net tie, no BOM)
Q25  FILL_FOOTPRINT  [SO8FL_FILL]  (value not drawn)
Q26  (no value)  [SO8FL]
Q27  (no value)  [SO8FL]
Q28  (no value)  [SO8FL]
R49  10k  [RESC1005X40N]
R50  3.3k  [RESC1608X55N]
R51  2.2R  [RESC1608X55N]
R54  2.2R  [RESC1608X55N]
U6  (no value)  [SON80P400X80_HS-9N]

### Ports
H, L, TEMP

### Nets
AGND: C58.1 R50.2
AVCC: R49.2
DCBUS: Q25.D Q26.D
GND: NT7.1
GVDD: C61.2 D2.A U6.1(VDD)
PGND: C61.1 J22.1 J23.1 NT7.2 Q27.S Q28.S U6.4(VSS) U6.9(Thermal_Pad)
AUX_H: U6.2(HI) ; port H
AUX_L: U6.3(LI) ; port L
AUX_TEMP: C58.2 R49.1 R50.1 ; port TEMP
NetC59_1: C59.1 D2.K U6.8(HB)
NetC59_2: C59.2 J21.1 J23.2 Q25.S Q26.S Q27.D Q28.D U6.6(HS)
NetQ25_G: Q25.G Q26.G R51.2
NetQ27_G: Q27.G Q28.G R54.2
NetR51_1: R51.1 U6.7(HO)
NetR54_1: R54.1 U6.5(LO)

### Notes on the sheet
- MOSFETS: NTMFS4935NT1G

## Nets that join several sheets
5V: Top (7 pins), MotorCell (C29.1 L2.2 R16.1)
AGND: Top (9 pins), MotorCell (6 pins), MotorCell_noPow (6 pins), AuxHalfH (C58.1 R50.2)
AVCC: Top (7 pins), MotorCell (R12.2 U4.24), MotorCell_noPow (R31.2 U5.24), AuxHalfH (R49.2)
DCBUS: Top (16 pins), MotorCell (12 pins), MotorCell_noPow (8 pins), AuxHalfH (Q25.D Q26.D)
GND: Top (44 pins), MotorCell (13 pins), MotorCell_noPow (6 pins), AuxHalfH (NT7.1)
GVDD: MotorCell (C32.2 U4.13), MotorCell_noPow (C47.2 U5.13), AuxHalfH (C61.2 D2.A U6.1)
PGND: Top (15 pins), MotorCell (7 pins), MotorCell_noPow (7 pins), AuxHalfH (8 pins)
VCC: Top (27 pins), MotorCell (U4.49), MotorCell_noPow (U5.49)
AUX_H: Top (R59.1 U2.30), AuxHalfH (U6.2)
AUX_L: Top (R60.1 U2.29), AuxHalfH (U6.3)
AUX_TEMP: Top (U2.21), AuxHalfH (C58.2 R49.1 R50.1)
EN_GATE: Top (U2.33), MotorCell (U4.16), MotorCell_noPow (U5.16)
M0_AH: Top (U2.41), MotorCell (U4.17)
M0_AL: Top (U2.34), MotorCell (U4.18)
M0_BH: Top (U2.42), MotorCell (U4.19)
M0_BL: Top (U2.35), MotorCell (U4.20)
M0_CH: Top (U2.43), MotorCell (U4.21)
M0_CL: Top (U2.36), MotorCell (U4.22)
M0_nCS: Top (U2.2), MotorCell (U4.8)
M0_SO1: Top (U2.8), MotorCell (C38.1 R26.2 TP6.1)
M0_SO2: Top (U2.9), MotorCell (C39.1 R29.2 TP7.1)
M0_TEMP: Top (U2.25), MotorCell (C23.2 R12.1 R13.1)
M1_AH: Top (U2.37), MotorCell_noPow (U5.17)
M1_AL: Top (U2.23), MotorCell_noPow (U5.18)
M1_BH: Top (U2.38), MotorCell_noPow (U5.19)
M1_BL: Top (U2.26), MotorCell_noPow (U5.20)
M1_CH: Top (U2.39), MotorCell_noPow (U5.21)
M1_CL: Top (U2.27), MotorCell_noPow (U5.22)
M1_nCS: Top (U2.3), MotorCell_noPow (U5.8)
M1_SO1: Top (U2.11), MotorCell_noPow (C53.1 R44.2 TP8.1)
M1_SO2: Top (U2.10), MotorCell_noPow (C54.1 R47.2 TP9.1)
M1_TEMP: Top (U2.20), MotorCell_noPow (C43.2 R31.1 R35.1)
nFAULT: Top (U2.54), MotorCell (U4.6), MotorCell_noPow (U5.6)
SPI_MISO: Top (J3.9 U2.52), MotorCell (U4.10), MotorCell_noPow (U5.10)
SPI_MOSI: Top (J3.10 U2.53), MotorCell (U4.9), MotorCell_noPow (U5.9)
SPI_SCK: Top (J3.8 U2.51), MotorCell (U4.11), MotorCell_noPow (U5.11)

## Assembly variants
48V: alternate parts C11 -> EEH-ZC1H121P, C12 -> EEH-ZC1H121P, C17 -> EEH-ZC1H121P, C16 -> EEH-ZC1H121P, C15 -> EEH-ZC1H121P, C14 -> EEH-ZC1H121P, C18 -> EEH-ZC1H121P, C13 -> EEH-ZC1H121P, C19 -> GRM21BR61H475KE51L, C21 -> GRM21BR61H475KE51L, C26 -> GRM21BR61H475KE51L, C55 -> GRM21BR61H475KE51L, C40 -> GRM21BR61H475KE51L, C60 -> GRM21BR61H475KE51L, C44 -> GRM21BR61H475KE51L, C20 -> GRM21BR61H475KE51L, Q25 -> NTMFS5C628NLT, Q1 -> NTMFS5C628NLT, Q2 -> NTMFS5C628NLT, Q3 -> NTMFS5C628NLT, Q4 -> NTMFS5C628NLT, Q5 -> NTMFS5C628NLT, Q6 -> NTMFS5C628NLT, Q7 -> NTMFS5C628NLT, Q8 -> NTMFS5C628NLT, Q9 -> NTMFS5C628NLT, Q10 -> NTMFS5C628NLT, Q11 -> NTMFS5C628NLT, Q12 -> NTMFS5C628NLT, Q13 -> NTMFS5C628NLT, Q14 -> NTMFS5C628NLT, Q15 -> NTMFS5C628NLT, Q16 -> NTMFS5C628NLT, Q17 -> NTMFS5C628NLT, Q18 -> NTMFS5C628NLT, Q19 -> NTMFS5C628NLT, Q20 -> NTMFS5C628NLT, Q21 -> NTMFS5C628NLT, Q22 -> NTMFS5C628NLT, Q23 -> NTMFS5C628NLT, Q24 -> NTMFS5C628NLT, Q26 -> NTMFS5C628NLT, Q27 -> NTMFS5C628NLT, Q28 -> NTMFS5C628NLT, R6 -> RC0603FR-0718KL
